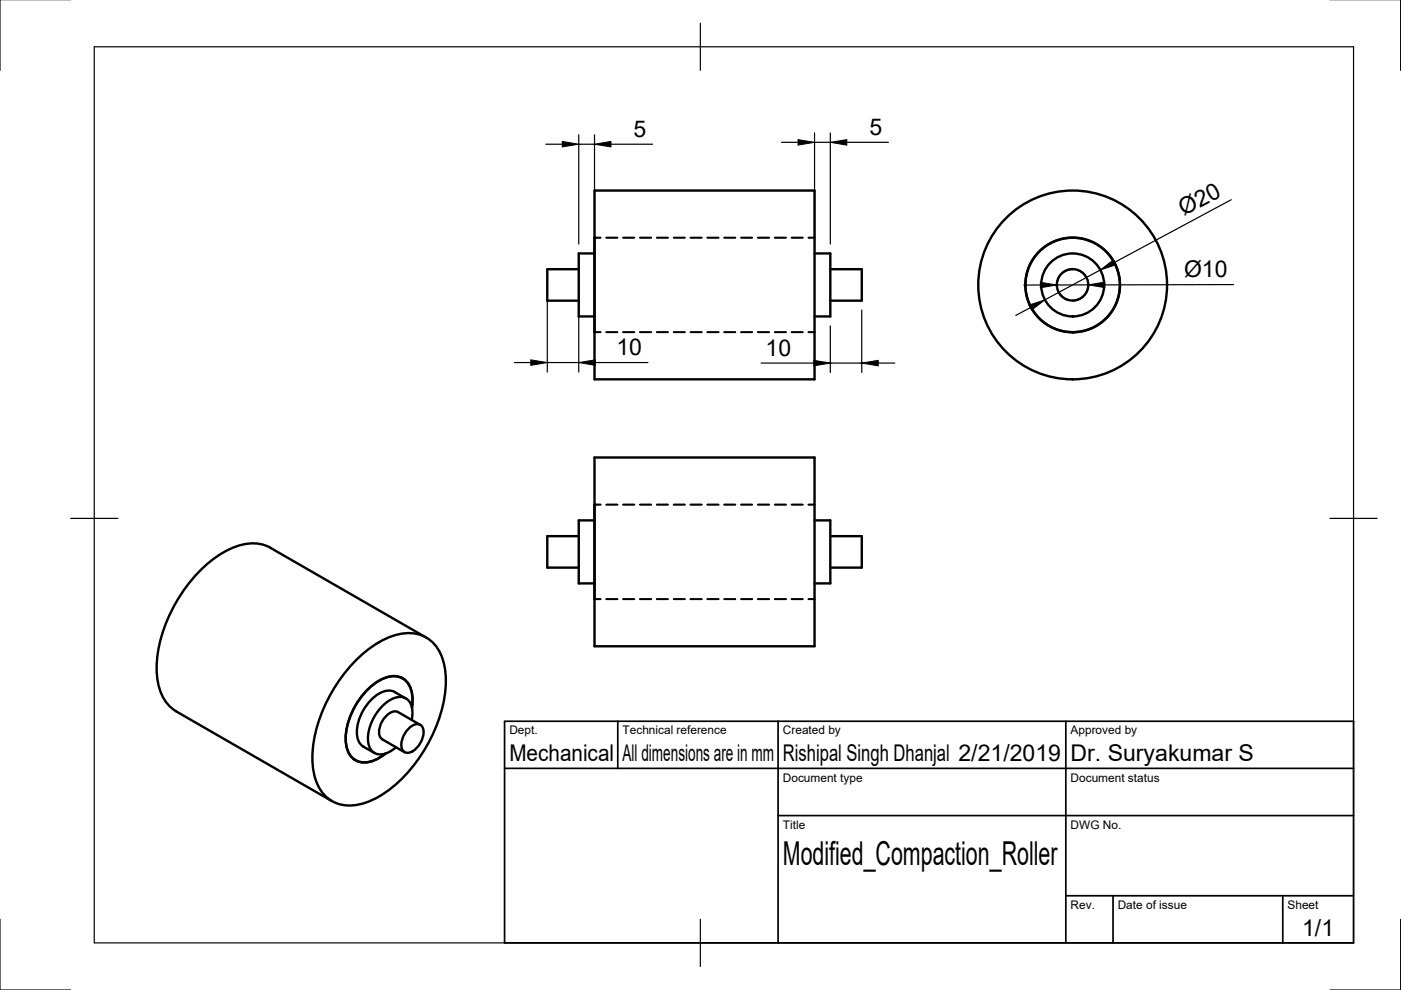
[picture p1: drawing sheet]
<svg xmlns="http://www.w3.org/2000/svg" width="297mm" height="210mm" viewBox="0 0 297 210" stroke-linecap="round" stroke-linejoin="round" font-family="sans-serif">
<!-- layer: Visible -->
<g fill="none" stroke="#000" stroke-width=".51">
<path d="M122.7 57.1h-6.7v6.6h6.7M126 40.4h46.7v40h-46.7zM126 53.7h-3.3v13.4h3.3M126 50.4v20M172.7 53.7h3.3v13.4h-3.3M176 57.1h6.7v6.6h-6.7M126 97h46.7v40h-46.7zM122.7 113.7h-6.7v6.6h6.7M126 110.3h-3.3v13.4h3.3M126 107v20M172.7 110.3h3.3v13.4h-3.3M176 113.7h6.7v6.6h-6.7"/>
<path d="M90.3 135.2l-33-19.1a9.1 9.1 0 0 0-8.6 .3 29 29 0 0 0-13.2 14.9 22.9 22.9 0 0 0-1.7 14.7 8.2 8.2 0 0 0 3.6 4.8M37.4 150.8l33 19.1M75.2 140.3a18.3 18.3 0 0 1 10.7-6 7.3 7.3 0 0 1 8 5.6 21.8 21.8 0 0 1-1.5 14.4 30.9 30.9 0 0 1-12 14.6 10.9 10.9 0 0 1-9 1.4 8.7 8.7 0 0 1-5.1-8 28.6 28.6 0 0 1 5.5-17.9zM77 158.3l2.4 1.4M84.9 143.6l.4 .2M86 148.1l-2.3-1.4a3.8 3.8 0 0 0-4.1 .8 10.2 10.2 0 0 0-3.9 8.5 2.97 2.97 0 0 0 1.3 2.3M86.4 154.7a2.18 2.18 0 0 1 2.9-.9 2.99 2.99 0 0 1 0 3.4 3.9 3.9 0 0 1-2.9 2.4 1.66 1.66 0 0 1-1.3-2.3 5.5 5.5 0 0 1 1.3-2.6zM87.3 152.6a4.3 4.3 0 0 0-1-4.4 3.4 3.4 0 0 0-3.9 .4 10 10 0 0 0-4.3 9.2 2.7 2.7 0 0 0 4.3 1.7l1.6-1.1M87.3 150a6.4 6.4 0 0 0-1.5-5.9 5.1 5.1 0 0 0-6.1 .7 15.3 15.3 0 0 0-6.3 12.9 4 4 0 0 0 5.6 3.6l1.8-.9 .9-.6M87.4 150.1a6.5 6.5 0 0 0-1.6-6 5.1 5.1 0 0 0-6.1 .6 15.4 15.4 0 0 0-6.4 13 4 4 0 0 0 5.7 3.6l1.8-.9 1-.6M89.1 153.7l-4.7-2.7a2.55 2.55 0 0 0-2.9 1.3 4 4 0 0 0-.8 4.2l5.1 3M75 160.9l.4 .3"/>
<circle cx="227.4" cy="60.4" r="3.3"/>
<circle cx="227.4" cy="60.4" r="20"/>
<circle cx="227.4" cy="60.4" r="6.7"/>
<circle cx="227.4" cy="60.4" r="10"/>
</g>
<!-- layer: Hidden -->
<g fill="none" stroke="#000" stroke-width=".36">
<path d="M126 50.4h1.3M128.5 50.4h2.4M132.1 50.4h2.4M135.7 50.4h2.4M139.3 50.4h2.3M142.8 50.4h2.4M146.4 50.4h2.4M150 50.4h2.4M153.5 50.4h2.4M157.1 50.4h2.4M160.7 50.4h2.4M164.3 50.4h2.3"/>
<path d="M167.8 50.4h2.4M171.4 50.4h1.3M224.5 58.8l-.1 .1a3.3 3.3 0 0 0-.3 2.1M227.4 57.1l-1 .1-1.1 .7M228.5 57.3l.9 .4 .9 1.1M230.7 59.8v.1a3.3 3.3 0 0 1-.4 2.2M126 70.5h1.3M126 70.4h1.3M128.5 70.5h2.4M128.5 70.4h2.4M132.1 70.5h2.4M132.1 70.4h2.4"/>
<path d="M135.7 70.5h2.4M135.7 70.4h2.4M139.3 70.5h2.3M139.3 70.4h2.3M142.8 70.5h2.4M142.8 70.4h2.4M146.4 70.5h2.4M146.4 70.4h2.4M150 70.5h2.4M150 70.4h2.4M153.5 70.5h2.4M153.5 70.4h2.4"/>
<path d="M157.1 70.5h2.4M157.1 70.4h2.4M160.7 70.5h2.4M160.7 70.4h2.4M164.3 70.5h2.3M164.3 70.4h2.3M167.8 70.5h2.4M167.8 70.4h2.4M171.4 70.5h1.3M171.4 70.4h1.3M224.5 62.1l.9 1 .9 .5M229.6 63l-1.2 .6-1 .1"/>
<path d="M126 107h1.3M128.5 107h2.4M132.1 107h2.4M135.7 107h2.4M139.3 107h2.3M142.8 107h2.4M146.4 107h2.4M150 107h2.4M153.5 107h2.4M157.1 107h2.4M160.7 107h2.4M164.3 107h2.3"/>
<path d="M167.8 107h2.4M171.4 107h1.3M126 127.1h1.3M126 127h1.3M128.5 127.1h2.4M128.5 127h2.4M132.1 127.1h2.4M132.1 127h2.4M135.7 127.1h2.4M135.7 127h2.4M139.3 127.1h2.3M139.3 127h2.3"/>
<path d="M142.8 127.1h2.4M142.8 127h2.4M146.4 127.1h2.4M146.4 127h2.4M150 127.1h2.4M150 127h2.4M153.5 127.1h2.4M153.5 127h2.4M157.1 127.1h2.4M157.1 127h2.4M160.7 127.1h2.4M160.7 127h2.4"/>
<path d="M164.3 127.1h2.3M164.3 127h2.3M167.8 127.1h2.4M167.8 127h2.4M171.4 127.1h1.3M171.4 127h1.3"/>
</g>
<!-- layer: Visible -->
<g fill="#000">
<circle cx="126" cy="50.4" r=".25"/>
<circle cx="126" cy="70.4" r=".25"/>
<circle cx="126" cy="107" r=".25"/>
<circle cx="126" cy="127" r=".25"/>
</g>
<!-- layer: Border -->
<path d="M0 -.1v15M297 -.1v15M20 9.9h267v190h-267zM148.5 4.9v10M15 109.9h10M282 109.9h10M0 194.9v15h15M148.5 194.9v10M297 194.9v15h-15" fill="none" stroke="#000" stroke-width=".25"/>
<!-- layer: TitleBlock -->
<path d="M107 152.9h180v47h-180zM131 152.9v10M165 152.9v47M226 152.9v47M107 162.9h180M165 172.9h122M226 189.9h61M236 189.9v10M272 189.9v10" fill="none" stroke="#000" stroke-width=".36"/>
<!-- layer: Dimensions -->
<g fill="none" stroke="#000" stroke-width=".25">
<path d="M115.7 30.6h3.5M122.7 28.6v23.1M122.7 30.6h3.3M126 28.6v23.1M129.5 30.6h8.9M165.7 30.2h3.5M172.7 28.2v23.5M172.7 30.2h3.3M176 28.2v23.5M179.5 30.2h8.9M116 59.1v19.8M122.7 59.1v19.8"/>
<path d="M233.3 57.2l-11.8 6.4M261 42.3l-24.6 13.3M109.1 76.9h3.4M116 76.9h6.7M126.2 76.9h11.2M161.4 77h11.2M176 69.1v9.9M176 77h6.7M182.7 65.7v13.3M186.2 77h3.5M218.4 65.2l-3 1.7M220.6 60.4h-3.5"/>
<path d="M230.7 60.4h-6.6M261.5 60.3l-27.3 .1"/>
</g>
<path d="M119.2 30l3.5 .6-3.5 .6zM126 30.6l3.5-.6v1.2zM169.2 29.6l3.5 .6-3.5 .6zM176 30.2l3.5-.6v1.2zM220.6 59.9l3.5 .5-3.5 .6zM230.7 60.4l3.5-.6v1.2zM233.3 57.2l2.8-2.1 .5 1zM112.5 76.3l3.5 .6-3.5 .6zM122.7 76.9l3.5-.6v1.2zM172.6 76.4l3.4 .6-3.4 .6zM182.7 77l3.5-.6v1.2zM218.2 64.7l3.3-1.1-2.8 2.1z" fill="#000" stroke="#000" stroke-width=".21"/>
<text font-size="7" x="166" y="183.4">Modified_Compaction_Roller</text>
<g font-size="4.9">
<text x="134.3" y="29">5</text>
<text x="184.3" y="28.6">5</text>
<text x="251" y="45.9" transform="rotate(-28 251 45.9)">Ø20</text>
<text x="251" y="58.7">Ø10</text>
<text x="130.7" y="75.3">10</text>
<text x="162.3" y="75.4">10</text>
<text x="108" y="161.4">Mechanical</text>
<text x="132" y="161.4">All dimensions are in mm</text>
<text x="166" y="161.4">Rishipal Singh Dhanjal 2/21/2019</text>
<text x="227" y="161.4">Dr. Suryakumar S</text>
<text x="276.1" y="198.6">1/1</text>
</g>
<g font-size="2.5">
<text x="108" y="155.7">Dept.</text>
<text x="132" y="155.7">Technical reference</text>
<text x="166" y="155.7">Created by</text>
<text x="227" y="155.7">Approved by</text>
<text x="166" y="165.7">Document type</text>
<text x="227" y="165.7">Document status</text>
<text x="166" y="175.7">Title</text>
<text x="227" y="175.7">DWG No.</text>
<text x="227" y="192.7">Rev.</text>
<text x="237" y="192.7">Date of issue</text>
<text x="273" y="192.7">Sheet</text>
</g>
</svg>
